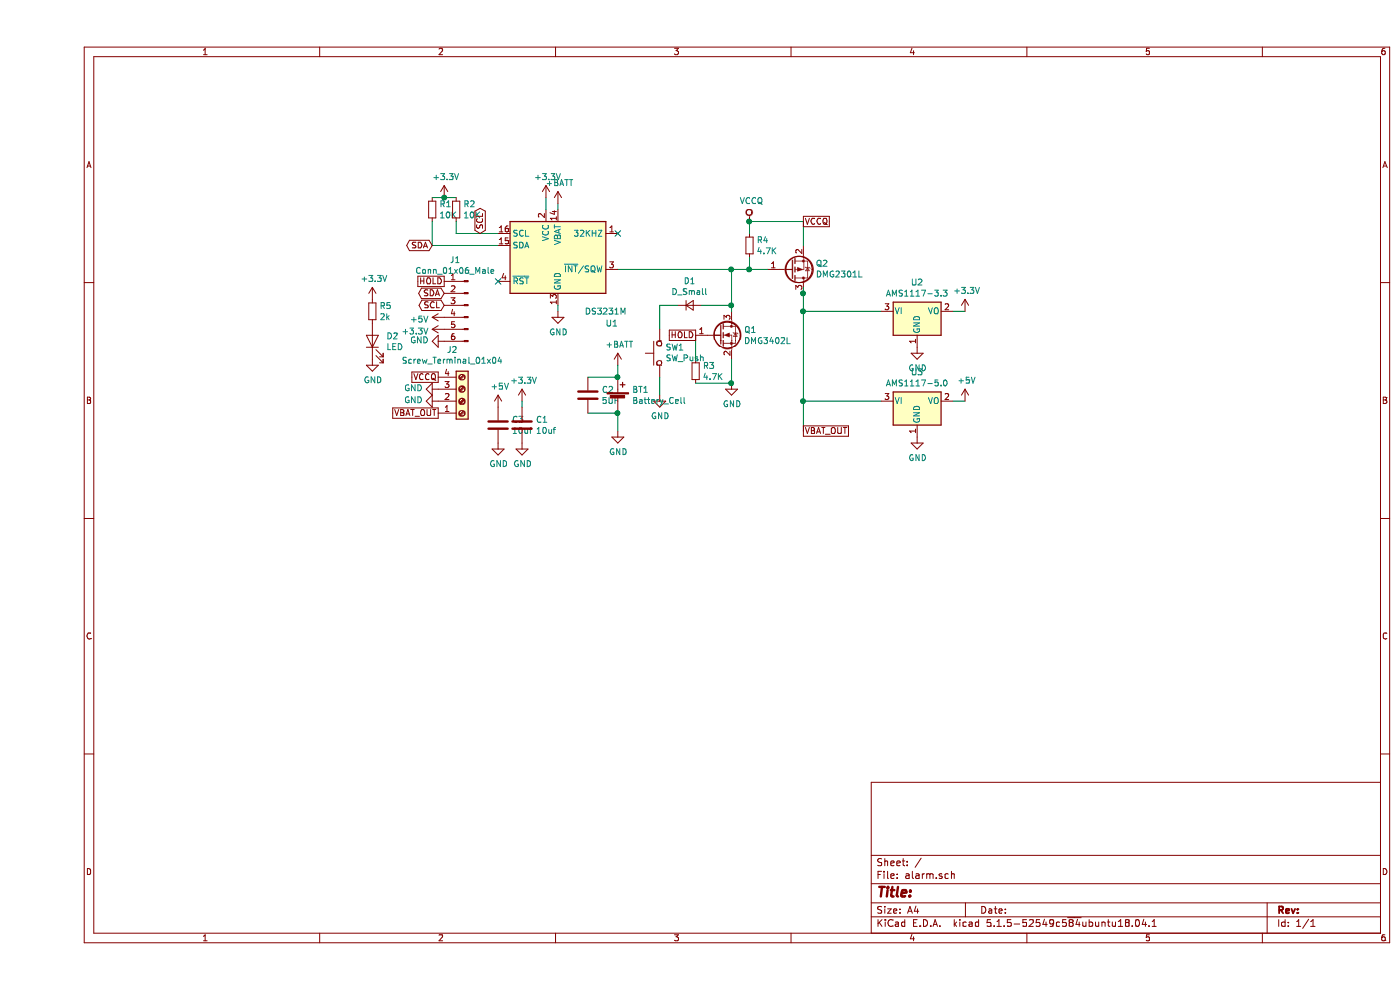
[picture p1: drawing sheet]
EESchema Schematic File Version 4
EELAYER 30 0
EELAYER END
$Descr A4 11693 8268
encoding utf-8
Sheet 1 1
Title ""
Date ""
Rev ""
Comp ""
Comment1 ""
Comment2 ""
Comment3 ""
Comment4 ""
$EndDescr
$Comp
L Timer_RTC:DS3231M U1
U 1 1
P 4350 2150
F 0 "U1" H 4800 1600 50  0000 C CNN
F 1 "DS3231M" H 4750 1700 50  0000 C CNN
F 2 "Package_SO:SOIC-16W_7.5x10.3mm_P1.27mm" H 4350 1550 50  0001 C CNN
F 3 "http://datasheets.maximintegrated.com/en/ds/DS3231.pdf" H 4620 2200 50  0001 C CNN
	1    4350 2150
	1    0    0    -1  
$EndComp
$Comp
L Transistor_FET:DMG3402L Q1
U 1 1
P 5700 2800
F 0 "Q1" H 5904 2846 50  0000 L CNN
F 1 "DMG3402L" H 5904 2755 50  0000 L CNN
F 2 "Package_TO_SOT_SMD:SOT-23" H 5900 2725 50  0001 L CIN
F 3 "http://www.diodes.com/assets/Datasheets/DMG3402L.pdf" H 5700 2800 50  0001 L CNN
	1    5700 2800
	1    0    0    -1  
$EndComp
$Comp
L Transistor_FET:DMG2301L Q2
U 1 1
P 6300 2250
F 0 "Q2" H 6504 2204 50  0000 L CNN
F 1 "DMG2301L" H 6504 2295 50  0000 L CNN
F 2 "Package_TO_SOT_SMD:SOT-23" H 6500 2175 50  0001 L CIN
F 3 "https://www.diodes.com/assets/Datasheets/DMG2301L.pdf" H 6300 2250 50  0001 L CNN
	1    6300 2250
	1    0    0    1   
$EndComp
$Comp
L Device:C C1
U 1 1
P 4050 3550
F 0 "C1" H 4165 3596 50  0000 L CNN
F 1 "10uf" H 4165 3505 50  0000 L CNN
F 2 "Capacitor_SMD:C_0603_1608Metric_Pad1.05x0.95mm_HandSolder" H 4088 3400 50  0001 C CNN
F 3 "~" H 4050 3550 50  0001 C CNN
	1    4050 3550
	1    0    0    -1  
$EndComp
$Comp
L Device:Battery_Cell BT1
U 1 1
P 4850 3350
F 0 "BT1" H 4968 3446 50  0000 L CNN
F 1 "Battery_Cell" H 4968 3355 50  0000 L CNN
F 2 "Battery:BatteryHolder_Keystone_3008_1x2450" V 4850 3410 50  0001 C CNN
F 3 "~" V 4850 3410 50  0001 C CNN
	1    4850 3350
	1    0    0    -1  
$EndComp
$Comp
L Device:R_Small R2
U 1 1
P 3500 1750
F 0 "R2" H 3559 1796 50  0000 L CNN
F 1 "10K" H 3559 1705 50  0000 L CNN
F 2 "Resistor_SMD:R_0603_1608Metric_Pad1.05x0.95mm_HandSolder" H 3500 1750 50  0001 C CNN
F 3 "~" H 3500 1750 50  0001 C CNN
	1    3500 1750
	1    0    0    -1  
$EndComp
$Comp
L Device:R_Small R1
U 1 1
P 3300 1750
F 0 "R1" H 3359 1796 50  0000 L CNN
F 1 "10K" H 3359 1705 50  0000 L CNN
F 2 "Resistor_SMD:R_0603_1608Metric_Pad1.05x0.95mm_HandSolder" H 3300 1750 50  0001 C CNN
F 3 "~" H 3300 1750 50  0001 C CNN
	1    3300 1750
	1    0    0    -1  
$EndComp
$Comp
L Device:R_Small R4
U 1 1
P 5950 2050
F 0 "R4" H 6009 2096 50  0000 L CNN
F 1 "4.7K" H 6009 2005 50  0000 L CNN
F 2 "Resistor_SMD:R_0603_1608Metric_Pad1.05x0.95mm_HandSolder" H 5950 2050 50  0001 C CNN
F 3 "~" H 5950 2050 50  0001 C CNN
	1    5950 2050
	1    0    0    -1  
$EndComp
$Comp
L power:+BATT #PWR0101
U 1 1
P 4850 3050
F 0 "#PWR0101" H 4850 2900 50  0001 C CNN
F 1 "+BATT" H 4865 3223 50  0000 C CNN
F 2 "" H 4850 3050 50  0001 C CNN
F 3 "" H 4850 3050 50  0001 C CNN
	1    4850 3050
	1    0    0    -1  
$EndComp
$Comp
L power:GND #PWR0102
U 1 1
P 4850 3600
F 0 "#PWR0102" H 4850 3350 50  0001 C CNN
F 1 "GND" H 4855 3427 50  0000 C CNN
F 2 "" H 4850 3600 50  0001 C CNN
F 3 "" H 4850 3600 50  0001 C CNN
	1    4850 3600
	1    0    0    -1  
$EndComp
Wire Wire Line
	4850 3600 4850 3450
Wire Wire Line
	4850 3150 4850 3050
Wire Wire Line
	4600 3150 4850 3150
Connection ~ 4850 3150
Wire Wire Line
	4600 3450 4850 3450
Connection ~ 4850 3450
$Comp
L power:GND #PWR0103
U 1 1
P 4350 2600
F 0 "#PWR0103" H 4350 2350 50  0001 C CNN
F 1 "GND" H 4355 2427 50  0000 C CNN
F 2 "" H 4350 2600 50  0001 C CNN
F 3 "" H 4350 2600 50  0001 C CNN
	1    4350 2600
	1    0    0    -1  
$EndComp
Wire Wire Line
	4350 2600 4350 2550
Wire Wire Line
	4250 1650 4250 1750
Wire Wire Line
	5950 1950 5950 1850
Wire Wire Line
	5950 2250 5950 2150
Wire Wire Line
	3300 1850 3300 2050
Wire Wire Line
	3300 2050 3850 2050
Wire Wire Line
	3850 1950 3500 1950
Wire Wire Line
	3500 1950 3500 1850
$Comp
L Device:C C2
U 1 1
P 4600 3300
F 0 "C2" H 4715 3346 50  0000 L CNN
F 1 "5UF" H 4715 3255 50  0000 L CNN
F 2 "Capacitor_SMD:C_0603_1608Metric_Pad1.05x0.95mm_HandSolder" H 4638 3150 50  0001 C CNN
F 3 "~" H 4600 3300 50  0001 C CNN
	1    4600 3300
	1    0    0    -1  
$EndComp
Wire Wire Line
	5950 2250 6100 2250
$Comp
L power:GND #PWR0104
U 1 1
P 4050 3700
F 0 "#PWR0104" H 4050 3450 50  0001 C CNN
F 1 "GND" H 4055 3527 50  0000 C CNN
F 2 "" H 4050 3700 50  0001 C CNN
F 3 "" H 4050 3700 50  0001 C CNN
	1    4050 3700
	1    0    0    -1  
$EndComp
Wire Wire Line
	4350 1750 4350 1700
$Comp
L power:+BATT #PWR0105
U 1 1
P 4350 1700
F 0 "#PWR0105" H 4350 1550 50  0001 C CNN
F 1 "+BATT" H 4365 1873 50  0000 C CNN
F 2 "" H 4350 1700 50  0001 C CNN
F 3 "" H 4350 1700 50  0001 C CNN
	1    4350 1700
	1    0    0    -1  
$EndComp
Wire Wire Line
	5950 1850 6400 1850
Wire Wire Line
	6400 1850 6400 2050
$Comp
L power:VCCQ #PWR0106
U 1 1
P 5950 1850
F 0 "#PWR0106" H 5950 1700 50  0001 C CNN
F 1 "VCCQ" H 5967 2023 50  0000 C CNN
F 2 "" H 5950 1850 50  0001 C CNN
F 3 "" H 5950 1850 50  0001 C CNN
	1    5950 1850
	1    0    0    -1  
$EndComp
Connection ~ 5950 1850
Text GLabel 6400 1850 2    50   UnSpc ~ 0
VCCQ
Wire Wire Line
	6400 2400 6400 2450
Text GLabel 6400 3600 2    50   UnSpc ~ 0
VBAT_OUT
Text GLabel 3300 2050 0    50   BiDi ~ 0
SDA
Text GLabel 3700 1950 1    50   BiDi ~ 0
SCL
$Comp
L Regulator_Linear:AMS1117-3.3 U2
U 1 1
P 7350 2600
F 0 "U2" H 7350 2842 50  0000 C CNN
F 1 "AMS1117-3.3" H 7350 2751 50  0000 C CNN
F 2 "Package_TO_SOT_SMD:SOT-223-3_TabPin2" H 7350 2800 50  0001 C CNN
F 3 "http://www.advanced-monolithic.com/pdf/ds1117.pdf" H 7450 2350 50  0001 C CNN
	1    7350 2600
	1    0    0    -1  
$EndComp
$Comp
L Regulator_Linear:AMS1117-5.0 U3
U 1 1
P 7350 3350
F 0 "U3" H 7350 3592 50  0000 C CNN
F 1 "AMS1117-5.0" H 7350 3501 50  0000 C CNN
F 2 "Package_TO_SOT_SMD:SOT-223-3_TabPin2" H 7350 3550 50  0001 C CNN
F 3 "http://www.advanced-monolithic.com/pdf/ds1117.pdf" H 7450 3100 50  0001 C CNN
	1    7350 3350
	1    0    0    -1  
$EndComp
Connection ~ 6400 2450
Wire Wire Line
	6400 2450 6400 2600
Wire Wire Line
	7050 2600 6400 2600
Connection ~ 6400 2600
Wire Wire Line
	6400 2600 6400 3350
Wire Wire Line
	7050 3350 6400 3350
Connection ~ 6400 3350
Wire Wire Line
	6400 3350 6400 3600
$Comp
L power:GND #PWR0107
U 1 1
P 7350 2900
F 0 "#PWR0107" H 7350 2650 50  0001 C CNN
F 1 "GND" H 7355 2727 50  0000 C CNN
F 2 "" H 7350 2900 50  0001 C CNN
F 3 "" H 7350 2900 50  0001 C CNN
	1    7350 2900
	1    0    0    -1  
$EndComp
$Comp
L power:GND #PWR0108
U 1 1
P 7350 3650
F 0 "#PWR0108" H 7350 3400 50  0001 C CNN
F 1 "GND" H 7355 3477 50  0000 C CNN
F 2 "" H 7350 3650 50  0001 C CNN
F 3 "" H 7350 3650 50  0001 C CNN
	1    7350 3650
	1    0    0    -1  
$EndComp
$Comp
L power:+3.3V #PWR0109
U 1 1
P 7750 2600
F 0 "#PWR0109" H 7750 2450 50  0001 C CNN
F 1 "+3.3V" H 7765 2773 50  0000 C CNN
F 2 "" H 7750 2600 50  0001 C CNN
F 3 "" H 7750 2600 50  0001 C CNN
	1    7750 2600
	1    0    0    -1  
$EndComp
$Comp
L power:+5V #PWR0110
U 1 1
P 7750 3350
F 0 "#PWR0110" H 7750 3200 50  0001 C CNN
F 1 "+5V" H 7765 3523 50  0000 C CNN
F 2 "" H 7750 3350 50  0001 C CNN
F 3 "" H 7750 3350 50  0001 C CNN
	1    7750 3350
	1    0    0    -1  
$EndComp
Wire Wire Line
	7750 3350 7650 3350
Wire Wire Line
	7750 2600 7650 2600
Wire Wire Line
	3300 1650 3400 1650
$Comp
L power:+3.3V #PWR0111
U 1 1
P 3400 1650
F 0 "#PWR0111" H 3400 1500 50  0001 C CNN
F 1 "+3.3V" H 3415 1823 50  0000 C CNN
F 2 "" H 3400 1650 50  0001 C CNN
F 3 "" H 3400 1650 50  0001 C CNN
	1    3400 1650
	1    0    0    -1  
$EndComp
Connection ~ 3400 1650
Wire Wire Line
	3400 1650 3500 1650
$Comp
L power:+3.3V #PWR0112
U 1 1
P 4250 1650
F 0 "#PWR0112" H 4250 1500 50  0001 C CNN
F 1 "+3.3V" H 4265 1823 50  0000 C CNN
F 2 "" H 4250 1650 50  0001 C CNN
F 3 "" H 4250 1650 50  0001 C CNN
	1    4250 1650
	1    0    0    -1  
$EndComp
$Comp
L power:+3.3V #PWR0113
U 1 1
P 4050 3350
F 0 "#PWR0113" H 4050 3200 50  0001 C CNN
F 1 "+3.3V" H 4065 3523 50  0000 C CNN
F 2 "" H 4050 3350 50  0001 C CNN
F 3 "" H 4050 3350 50  0001 C CNN
	1    4050 3350
	1    0    0    -1  
$EndComp
Wire Wire Line
	4050 3350 4050 3400
Wire Wire Line
	4850 2250 5800 2250
Connection ~ 5950 2250
$Comp
L power:GND #PWR0114
U 1 1
P 5800 3200
F 0 "#PWR0114" H 5800 2950 50  0001 C CNN
F 1 "GND" H 5805 3027 50  0000 C CNN
F 2 "" H 5800 3200 50  0001 C CNN
F 3 "" H 5800 3200 50  0001 C CNN
	1    5800 3200
	1    0    0    -1  
$EndComp
Wire Wire Line
	5800 2600 5800 2550
Connection ~ 5800 2250
Wire Wire Line
	5800 2250 5950 2250
$Comp
L Device:R_Small R3
U 1 1
P 5500 3100
F 0 "R3" H 5559 3146 50  0000 L CNN
F 1 "4.7K" H 5559 3055 50  0000 L CNN
F 2 "Resistor_SMD:R_0603_1608Metric_Pad1.05x0.95mm_HandSolder" H 5500 3100 50  0001 C CNN
F 3 "~" H 5500 3100 50  0001 C CNN
	1    5500 3100
	1    0    0    -1  
$EndComp
Wire Wire Line
	5500 3200 5800 3200
Connection ~ 5800 3200
Wire Wire Line
	5800 3200 5800 3000
Wire Wire Line
	5500 3000 5500 2800
$Comp
L Switch:SW_Push SW1
U 1 1
P 5200 2950
F 0 "SW1" V 5246 2902 50  0000 R CNN
F 1 "SW_Push" V 5155 2902 50  0000 R CNN
F 2 "Button_Switch_SMD:SW_SPST_PTS645" H 5200 3150 50  0001 C CNN
F 3 "~" H 5200 3150 50  0001 C CNN
	1    5200 2950
	0    -1   -1   0   
$EndComp
$Comp
L Device:D_Small D1
U 1 1
P 5450 2550
F 0 "D1" H 5450 2755 50  0000 C CNN
F 1 "D_Small" H 5450 2664 50  0000 C CNN
F 2 "Diode_SMD:D_0603_1608Metric_Pad1.05x0.95mm_HandSolder" V 5450 2550 50  0001 C CNN
F 3 "~" V 5450 2550 50  0001 C CNN
	1    5450 2550
	1    0    0    -1  
$EndComp
Wire Wire Line
	5550 2550 5800 2550
Connection ~ 5800 2550
Wire Wire Line
	5800 2550 5800 2250
Wire Wire Line
	5350 2550 5200 2550
Wire Wire Line
	5200 2550 5200 2750
$Comp
L power:GND #PWR0115
U 1 1
P 5200 3300
F 0 "#PWR0115" H 5200 3050 50  0001 C CNN
F 1 "GND" H 5205 3127 50  0000 C CNN
F 2 "" H 5200 3300 50  0001 C CNN
F 3 "" H 5200 3300 50  0001 C CNN
	1    5200 3300
	1    0    0    -1  
$EndComp
Wire Wire Line
	5200 3300 5200 3150
Text GLabel 5500 2800 0    50   UnSpc ~ 0
HOLD
$Comp
L Connector:Conn_01x06_Male J1
U 1 1
P 3600 2550
F 0 "J1" H 3708 2931 50  0000 C CNN
F 1 "Conn_01x06_Male" H 3708 2840 50  0000 C CNN
F 2 "Connector_PinHeader_2.54mm:PinHeader_1x06_P2.54mm_Horizontal" H 3600 2550 50  0001 C CNN
F 3 "~" H 3600 2550 50  0001 C CNN
	1    3600 2550
	-1   0    0    -1  
$EndComp
$Comp
L Connector:Screw_Terminal_01x04 J2
U 1 1
P 3550 3350
F 0 "J2" H 3468 2925 50  0000 C CNN
F 1 "Screw_Terminal_01x04" H 3468 3016 50  0000 C CNN
F 2 "TerminalBlock_4Ucon:TerminalBlock_4Ucon_1x04_P3.50mm_Vertical" H 3550 3350 50  0001 C CNN
F 3 "~" H 3550 3350 50  0001 C CNN
	1    3550 3350
	1    0    0    1   
$EndComp
$Comp
L power:GND #PWR0116
U 1 1
P 3400 2850
F 0 "#PWR0116" H 3400 2600 50  0001 C CNN
F 1 "GND" V 3405 2722 50  0000 R CNN
F 2 "" H 3400 2850 50  0001 C CNN
F 3 "" H 3400 2850 50  0001 C CNN
	1    3400 2850
	0    1    -1   0   
$EndComp
$Comp
L power:+3.3V #PWR0117
U 1 1
P 3400 2750
F 0 "#PWR0117" H 3400 2600 50  0001 C CNN
F 1 "+3.3V" V 3415 2878 50  0000 L CNN
F 2 "" H 3400 2750 50  0001 C CNN
F 3 "" H 3400 2750 50  0001 C CNN
	1    3400 2750
	0    -1   1    0   
$EndComp
$Comp
L power:+5V #PWR0118
U 1 1
P 3400 2650
F 0 "#PWR0118" H 3400 2500 50  0001 C CNN
F 1 "+5V" V 3415 2778 50  0000 L CNN
F 2 "" H 3400 2650 50  0001 C CNN
F 3 "" H 3400 2650 50  0001 C CNN
	1    3400 2650
	0    -1   1    0   
$EndComp
Text GLabel 3400 2550 0    50   BiDi ~ 0
SCL
Text GLabel 3400 2450 0    50   BiDi ~ 0
SDA
Text GLabel 3400 2350 0    50   UnSpc ~ 0
HOLD
Text GLabel 3350 3150 0    50   UnSpc ~ 0
VCCQ
$Comp
L power:GND #PWR0119
U 1 1
P 3350 3250
F 0 "#PWR0119" H 3350 3000 50  0001 C CNN
F 1 "GND" V 3355 3122 50  0000 R CNN
F 2 "" H 3350 3250 50  0001 C CNN
F 3 "" H 3350 3250 50  0001 C CNN
	1    3350 3250
	0    1    -1   0   
$EndComp
$Comp
L power:GND #PWR0120
U 1 1
P 3350 3350
F 0 "#PWR0120" H 3350 3100 50  0001 C CNN
F 1 "GND" V 3355 3222 50  0000 R CNN
F 2 "" H 3350 3350 50  0001 C CNN
F 3 "" H 3350 3350 50  0001 C CNN
	1    3350 3350
	0    1    -1   0   
$EndComp
Text GLabel 3350 3450 0    50   UnSpc ~ 0
VBAT_OUT
NoConn ~ 3850 2350
NoConn ~ 4850 1950
$Comp
L Device:C C3
U 1 1
P 3850 3550
F 0 "C3" H 3965 3596 50  0000 L CNN
F 1 "10uf" H 3965 3505 50  0000 L CNN
F 2 "Capacitor_SMD:C_0603_1608Metric_Pad1.05x0.95mm_HandSolder" H 3888 3400 50  0001 C CNN
F 3 "~" H 3850 3550 50  0001 C CNN
	1    3850 3550
	1    0    0    -1  
$EndComp
$Comp
L power:GND #PWR02
U 1 1
P 3850 3700
F 0 "#PWR02" H 3850 3450 50  0001 C CNN
F 1 "GND" H 3855 3527 50  0000 C CNN
F 2 "" H 3850 3700 50  0001 C CNN
F 3 "" H 3850 3700 50  0001 C CNN
	1    3850 3700
	1    0    0    -1  
$EndComp
$Comp
L power:+5V #PWR01
U 1 1
P 3850 3400
F 0 "#PWR01" H 3850 3250 50  0001 C CNN
F 1 "+5V" H 3865 3573 50  0000 C CNN
F 2 "" H 3850 3400 50  0001 C CNN
F 3 "" H 3850 3400 50  0001 C CNN
	1    3850 3400
	1    0    0    -1  
$EndComp
$Comp
L Device:LED D2
U 1 1
P 2800 2850
F 0 "D2" V 2839 2733 50  0000 R CNN
F 1 "LED" V 2748 2733 50  0000 R CNN
F 2 "LED_SMD:LED_0603_1608Metric" H 2800 2850 50  0001 C CNN
F 3 "~" H 2800 2850 50  0001 C CNN
	1    2800 2850
	0    -1   -1   0   
$EndComp
$Comp
L power:GND #PWR04
U 1 1
P 2800 3000
F 0 "#PWR04" H 2800 2750 50  0001 C CNN
F 1 "GND" H 2805 2827 50  0000 C CNN
F 2 "" H 2800 3000 50  0001 C CNN
F 3 "" H 2800 3000 50  0001 C CNN
	1    2800 3000
	1    0    0    -1  
$EndComp
$Comp
L Device:R_Small R5
U 1 1
P 2800 2600
F 0 "R5" H 2859 2646 50  0000 L CNN
F 1 "2k" H 2859 2555 50  0000 L CNN
F 2 "Resistor_SMD:R_0603_1608Metric_Pad1.05x0.95mm_HandSolder" H 2800 2600 50  0001 C CNN
F 3 "~" H 2800 2600 50  0001 C CNN
	1    2800 2600
	1    0    0    -1  
$EndComp
$Comp
L power:+3.3V #PWR03
U 1 1
P 2800 2500
F 0 "#PWR03" H 2800 2350 50  0001 C CNN
F 1 "+3.3V" H 2815 2673 50  0000 C CNN
F 2 "" H 2800 2500 50  0001 C CNN
F 3 "" H 2800 2500 50  0001 C CNN
	1    2800 2500
	1    0    0    -1  
$EndComp
$EndSCHEMATC
